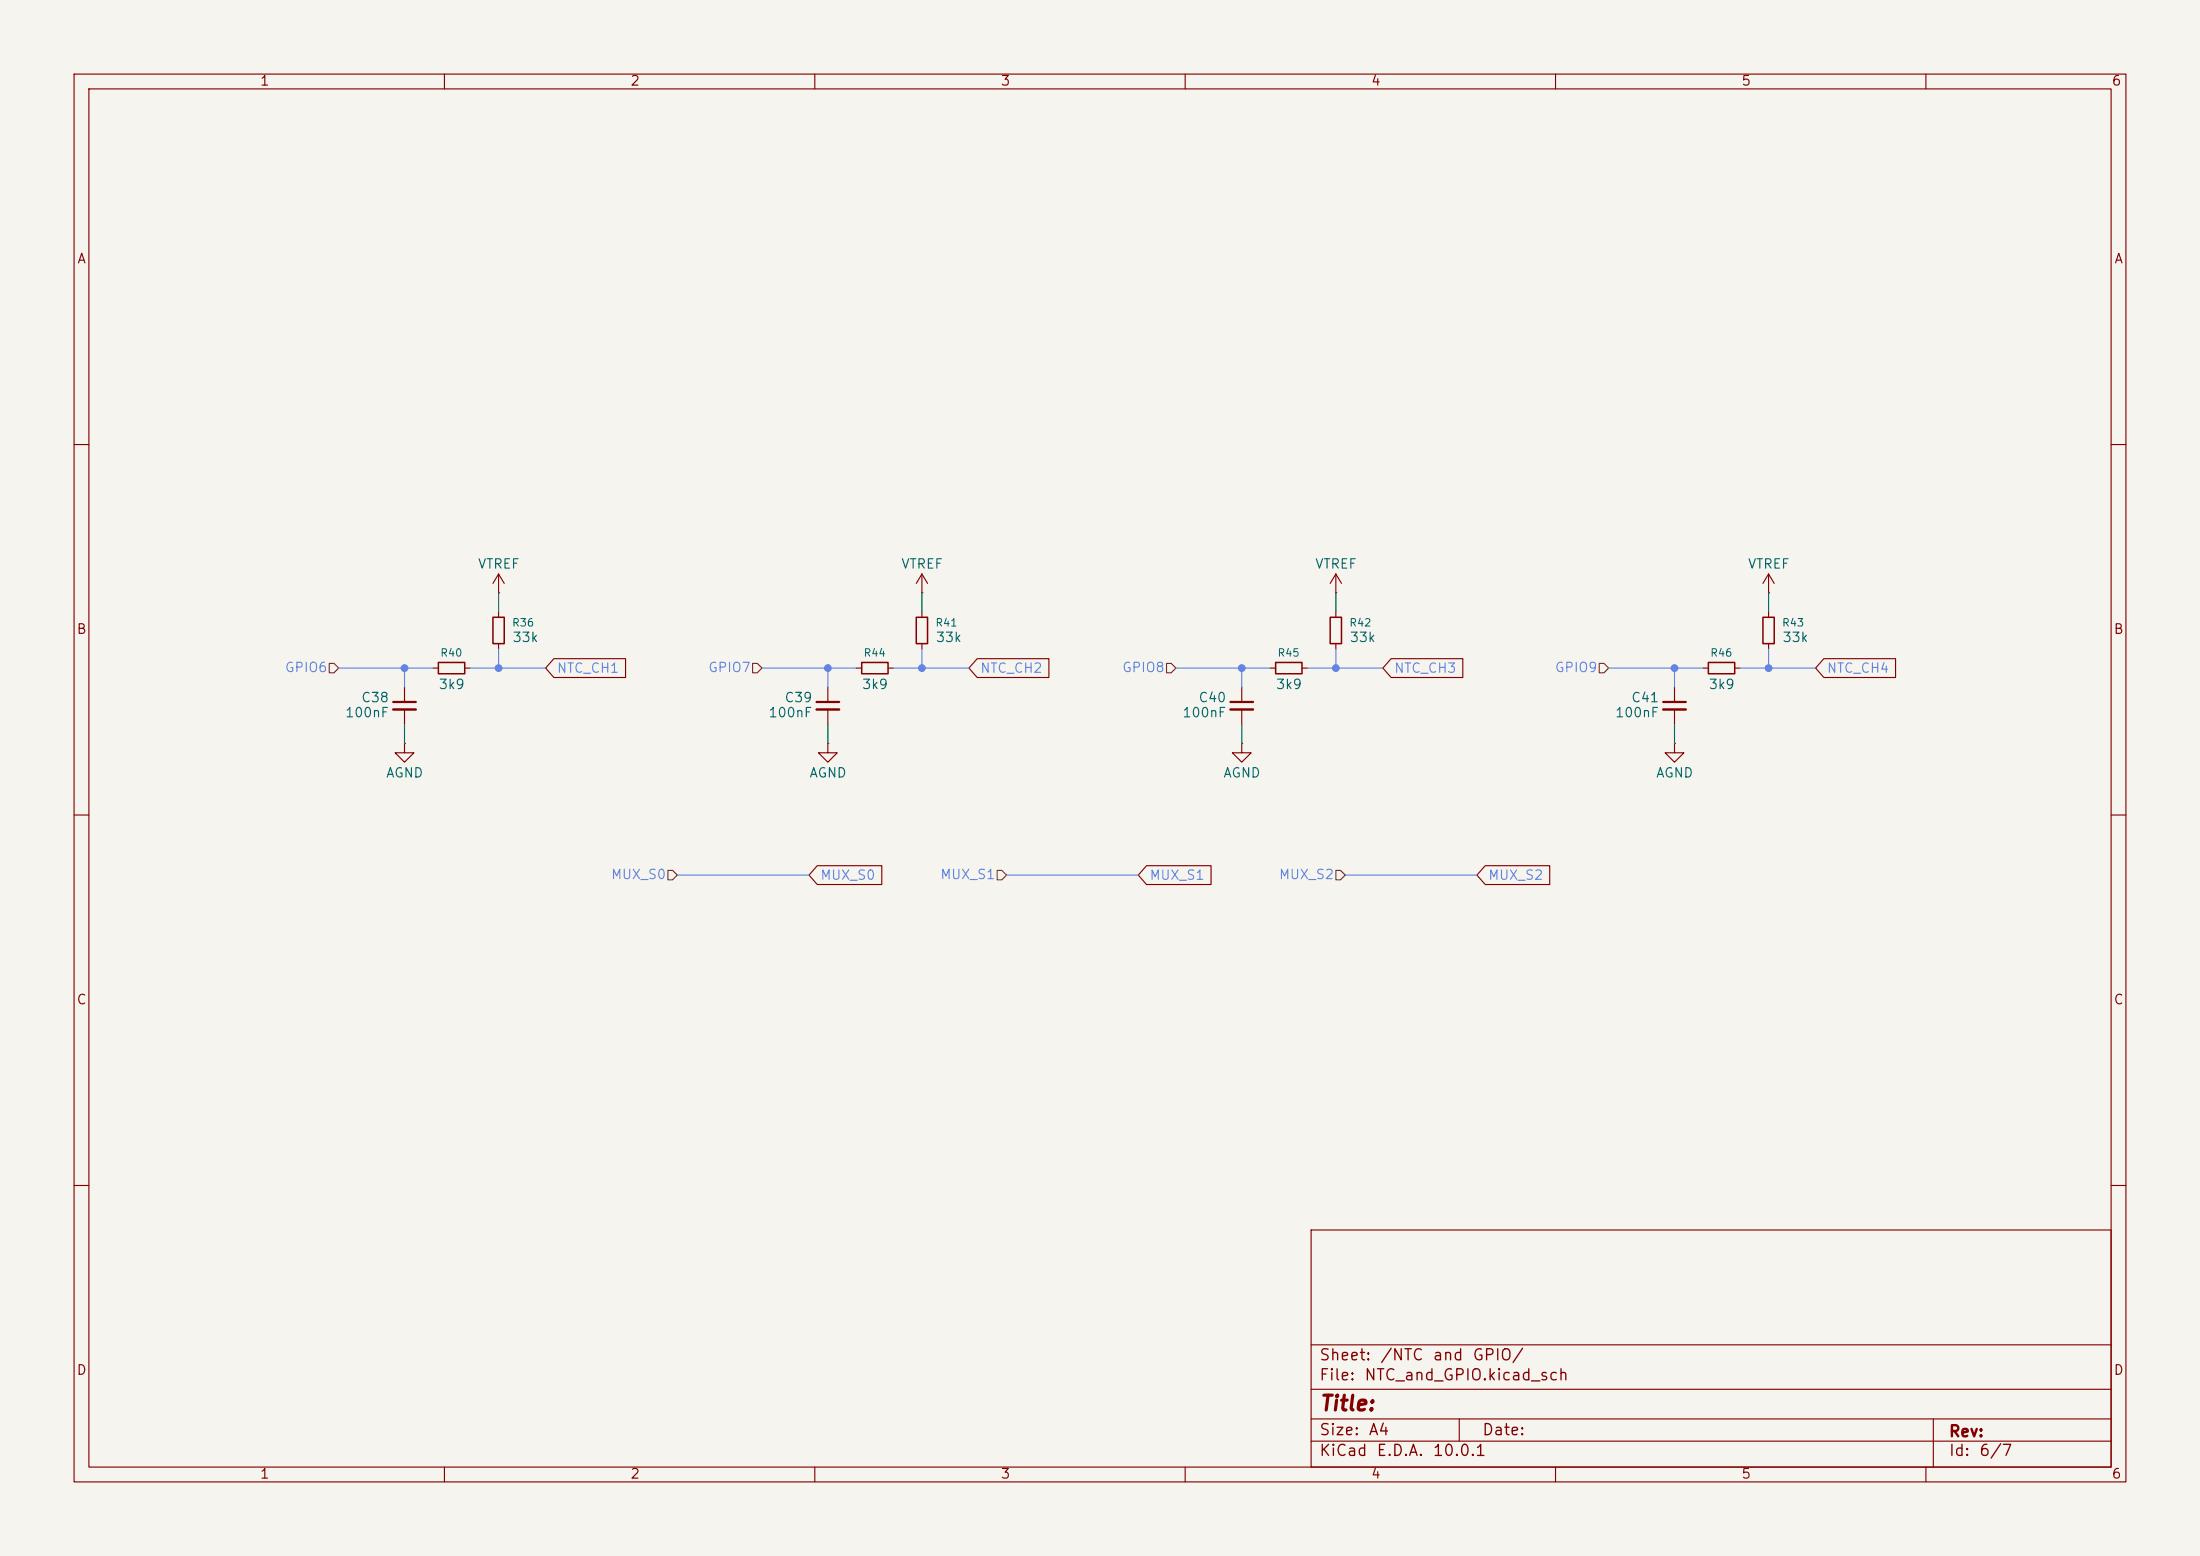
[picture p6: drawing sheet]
<svg xmlns="http://www.w3.org/2000/svg" width="297mm" height="210mm" viewBox="0 0 297 210" stroke-linecap="round" stroke-linejoin="round" font-family="sans-serif">
<path d="M0 0h297v210h-297z" fill="#f5f4ef" stroke="#f5f4ef" stroke-width=".14"/>
<g fill="none" stroke="#840000" stroke-width=".15">
<path d="M10 10h277v190h-277zM12 12h273v186h-273zM60 10v2M110 10v2M160 10v2M210 10v2M260 10v2M10 60h2M67.3 77.5l-.8 1.2M67.3 77.5l.8 1.2M67.3 77.5v2.5M124.5 77.5l-.8 1.2"/>
<path d="M124.5 77.5l.7 1.2M124.5 77.5v2.5M180.3 77.5v2.5M180.3 77.5l-.7 1.2M180.3 77.5l.8 1.2M238.8 77.5v2.5M238.8 77.5l-.8 1.2M238.8 77.5l.7 1.2M285 60h2M54.6 92.7v2M54.6 95.8v2M58.4 90.2h.8"/>
<path d="M62.7 90.2h.8M67.3 80h.1M67.3 82.6v.7M67.3 86.9v.7M74.8 88.9h9.7v2.5h-9.7l-1.1-1.2zM111.8 92.7v2M111.8 95.8v2M115.6 90.2h.7M119.9 90.2h.7M124.5 80h.1M124.5 82.6v.7M124.5 86.9v.7"/>
<path d="M131.9 88.9h9.7v2.5h-9.7l-1.1-1.2zM167.6 92.7v2M167.6 95.8v2M171.4 90.2h.8M175.8 90.2h.7M180.3 80h.1M180.3 82.6v.7M180.3 86.9v.7M187.8 88.9h9.7v2.5h-9.7l-1.1-1.2zM226.1 92.7v2M226.1 95.8v2M229.9 90.2h.7"/>
<path d="M234.2 90.2h.7M238.8 80h.1M238.8 82.6v.7M238.8 86.9v.7M246.2 88.9h9.7v2.5h-9.7l-1.1-1.2zM10 110h2M54.6 100.3v1.3h1.3l-1.3 1.3-1.3-1.3h1.3M54.6 100.3h.1M110.3 116.8h8.7v2.6h-8.7l-1.1-1.3zM111.8 100.3v1.3h1.2l-1.2 1.3-1.3-1.3h1.3M111.8 100.3h.1M154.8 116.8h8.7v2.6h-8.7l-1.1-1.3z"/>
<path d="M167.6 100.3v1.3h1.3l-1.3 1.3-1.2-1.3h1.2M167.6 100.3h.1M200.5 116.8h8.7v2.6h-8.7l-1.1-1.3zM226.1 100.3v1.3h1.2l-1.2 1.3-1.3-1.3h1.3M226.1 100.3h.1M285 110h2M10 160h2M177 166h108v32h-108zM285 160h2M60 198v2M110 198v2M160 198v2"/>
<path d="M177 194.5h108M177 191.5h108M177 187.5h108M177 181.5h108M197 191.5v3M210 198v2M260 198v2M261 191.5v6.5"/>
</g>
<path d="M59.2 89.4h3.5v1.5h-3.5zM66.5 83.3h1.6v3.6h-1.6zM116.3 89.4h3.6v1.5h-3.6zM123.7 83.3h1.5v3.6h-1.5zM172.2 89.4h3.6v1.5h-3.6zM179.6 83.3h1.5v3.6h-1.5zM230.6 89.4h3.6v1.5h-3.6zM238 83.3h1.5v3.6h-1.5z" fill="none" stroke="#840000" stroke-width=".2"/>
<path d="M53.1 94.7h3M110.2 94.7h3.1M166.1 94.7h3.1M224.5 94.7h3.1" fill="none" stroke="#840000" stroke-width=".3"/>
<path d="M53.1 95.8h3M110.2 95.8h3.1M166.1 95.8h3.1M224.5 95.8h3.1" fill="none" stroke="#840000" stroke-width=".33"/>
<path d="M44.4 89.5h.7l.6 .7-.6 .6h-.7zM101.6 89.5h.6l.7 .7-.7 .6h-.6zM157.5 89.5h.6l.6 .7-.6 .6h-.6zM215.9 89.5h.6l.7 .7-.7 .6h-.6zM90.2 117.5h.6l.6 .6-.6 .6h-.6zM134.6 117.5h.7l.6 .6-.6 .6h-.7zM180.3 117.5h.7l.6 .6-.6 .6h-.7z" fill="none" stroke="#725600" stroke-width=".15"/>
<path d="M54.6 97.8v2.5M67.3 80v2.6M111.8 97.8v2.5M124.5 80v2.6M167.6 97.8v2.5M180.3 80v2.6M226.1 97.8v2.5M238.8 80v2.6" fill="none" stroke="#009600" stroke-width=".15"/>
<g fill="none" stroke="#6383e3" stroke-width=".15">
<path d="M45.7 90.2h12.7M54.6 90.2v2.5M63.5 90.2h10.2M67.3 87.6v2.6M102.9 90.2h12.7M111.8 90.2v2.5M120.6 90.2h10.2M124.5 87.6v2.6M158.7 90.2h12.7M167.6 90.2v2.5M176.5 90.2h10.2M180.3 87.6v2.6"/>
<path d="M217.2 90.2h12.7M226.1 90.2v2.5M234.9 90.2h10.2M238.8 87.6v2.6M91.4 118.1h17.8M135.9 118.1h17.8M181.6 118.1h17.8"/>
</g>
<g fill="#6383e3" stroke="#6383e3" stroke-width=".14">
<circle cx="238.8" cy="90.2" r=".46"/>
<circle cx="180.3" cy="90.2" r=".46"/>
<circle cx="167.6" cy="90.2" r=".46"/>
<circle cx="226.1" cy="90.2" r=".46"/>
<circle cx="67.3" cy="90.2" r=".46"/>
<circle cx="111.8" cy="90.2" r=".46"/>
<circle cx="54.6" cy="90.2" r=".46"/>
<circle cx="124.5" cy="90.2" r=".46"/>
</g>
<text font-size="2" fill="#840000" x="178" y="190.9">Title:</text>
<g font-size="1.5" fill="#840000">
<text x="178" y="184">Sheet:</text>
<text x="186.2" y="184">/NTC</text>
<text x="193.3" y="184">and</text>
<text x="198.7" y="184">GPIO/</text>
<text x="178" y="186.7">File:</text>
<text x="184.1" y="186.7">NTC_and_GPIO.kicad_sch</text>
<text x="178" y="196.9">KiCad</text>
<text x="178" y="194.1">Size:</text>
<text x="184.7" y="194.1">A4</text>
<text x="185.7" y="196.9">E.D.A.</text>
<text x="193.3" y="196.9">10.0.1</text>
<text x="200" y="194.1">Date:</text>
<text x="263" y="194.3">Rev:</text>
<text x="263" y="196.9">Id:</text>
<text x="267.1" y="196.9">6/7</text>
</g>
<g font-size="1.3" fill="#840000">
<text x="35" y="11.9">1</text>
<text x="85" y="11.9">2</text>
<text x="135" y="11.9">3</text>
<text x="185" y="11.9">4</text>
<text x="235" y="11.9">5</text>
<text x="285" y="11.9">6</text>
<text x="10.3" y="35.9">A</text>
<text x="285.3" y="35.9">A</text>
<text x="10.3" y="85.9">B</text>
<text x="285.3" y="85.9">B</text>
<text x="10.3" y="135.9">C</text>
<text x="285.3" y="135.9">C</text>
<text x="10.3" y="185.9">D</text>
<text x="285.3" y="185.9">D</text>
<text x="35" y="199.9">1</text>
<text x="85" y="199.9">2</text>
<text x="135" y="199.9">3</text>
<text x="185" y="199.9">4</text>
<text x="235" y="199.9">5</text>
<text x="285" y="199.9">6</text>
</g>
<g font-size="1.3" fill="#006464">
<text x="64.4" y="77.1">VTREF</text>
<text x="121.6" y="77.1">VTREF</text>
<text x="177.5" y="77.1">VTREF</text>
<text x="235.9" y="77.1">VTREF</text>
<text x="69.1" y="87">33k</text>
<text x="126.2" y="87">33k</text>
<text x="182.1" y="87">33k</text>
<text x="240.5" y="87">33k</text>
<text x="48.7" y="95.1">C38</text>
<text x="59.1" y="93.3">3k9</text>
<text x="105.8" y="95.1">C39</text>
<text x="116.3" y="93.3">3k9</text>
<text x="161.7" y="95.1">C40</text>
<text x="172.2" y="93.3">3k9</text>
<text x="220.1" y="95.1">C41</text>
<text x="230.6" y="93.3">3k9</text>
<text x="46.5" y="97.1">100nF</text>
<text x="103.6" y="97.1">100nF</text>
<text x="159.5" y="97.1">100nF</text>
<text x="217.9" y="97.1">100nF</text>
<text x="52" y="105.3">AGND</text>
<text x="109.2" y="105.3">AGND</text>
<text x="165.1" y="105.3">AGND</text>
<text x="223.5" y="105.3">AGND</text>
</g>
<g font-size="1.3" fill="#6383e3">
<text x="38.4" y="91">GPIO6</text>
<text x="75.1" y="91.1">NTC_CH1</text>
<text x="95.5" y="91">GPIO7</text>
<text x="132.2" y="91.1">NTC_CH2</text>
<text x="151.4" y="91">GPIO8</text>
<text x="188.1" y="91.1">NTC_CH3</text>
<text x="209.8" y="91">GPIO9</text>
<text x="246.5" y="91.1">NTC_CH4</text>
<text x="82.4" y="119">MUX_S0</text>
<text x="110.6" y="119.1">MUX_S0</text>
<text x="126.8" y="119">MUX_S1</text>
<text x="155.1" y="119.1">MUX_S1</text>
<text x="172.6" y="119">MUX_S2</text>
<text x="200.8" y="119.1">MUX_S2</text>
</g>
<g font-size="1" fill="#006464">
<text x="59.4" y="88.9">R40</text>
<text x="69" y="84.8">R36</text>
<text x="116.5" y="88.9">R44</text>
<text x="126.2" y="84.8">R41</text>
<text x="172.4" y="88.9">R45</text>
<text x="182.1" y="84.8">R42</text>
<text x="230.8" y="88.9">R46</text>
<text x="240.5" y="84.8">R43</text>
</g>
</svg>
